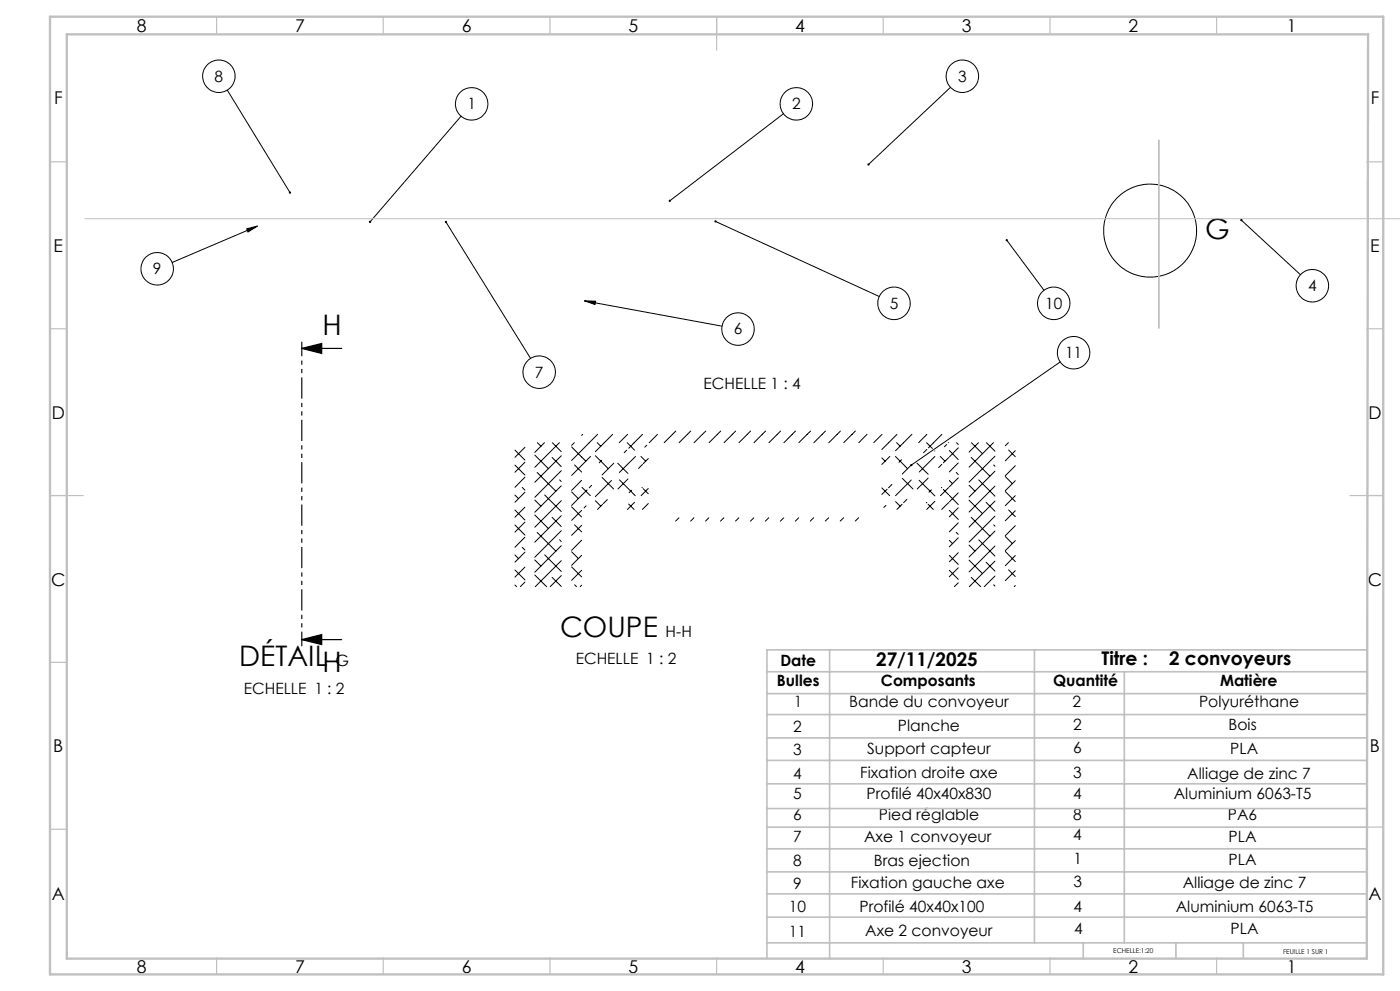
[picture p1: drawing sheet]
<svg xmlns="http://www.w3.org/2000/svg" width="420mm" height="297mm" viewBox="0 0 420 297" stroke-linecap="round" stroke-linejoin="round" font-family="sans-serif">
<g fill="none" stroke="#000" stroke-width=".3">
<path d="M68.2 27l18.8 30.7M138.3 34.8l-27.3 31.7M235.1 34.1l-34.2 26.1M285.2 26.2l-24.7 23.1M74 68.6l3.2-.8-2.8 1.7zM77.2 67.8l-25.6 10.9M133.8 66.5l25.4 40.9M214.6 66.4l49.2 22.5M302 72l11.2 15M372.4 66l17.7 16.3M175.3 90.2l3.4 .1-.2 1zM175.3 90.2l41.3 7.6"/>
<path d="M318.1 108.5l-44.7 30.9-2.7 2.7M154.5 139.4l3 3M154.5 134.9l3 3M157.5 134.1l-3 3M157.5 138.5l-3 3M160.4 136.4l4.1 4.1M161.2 132.7l1.1 1M163.3 132.7l-2.9 2.9M165.6 137.1l2.8 2.7M165.7 132.7l2.7 2.7M167.8 132.7l-7.4 7.3M168.4 136.6l-8 7.9"/>
<path d="M171.5 133.9l4.3 4.3M172.3 132.7l-.8 .8M172.4 139.3l2.1 2.2M174.8 130.2l-.3 .3M177.2 136.8l-5.7 5.7M178.6 136.6l3.9 3.9M179.2 132.7l1 1M179.3 130.2l-7.8 7.8M180.5 137.9l-.8 .8M183.8 130.2l-5.2 5.2M184.1 138.8l-3.5 3.5M185.3 138.8l3.1 3.1"/>
<path d="M188 134.9l-.7 .8M188.2 132.7l2.2 2.2M188.3 130.2l-2.5 2.5M190.6 136.8l-4.8 4.8M192.3 136.8l1.4 1.4M192.8 130.2l-4.2 4.1M192.8 139.2l-1.2 1.2M194 133.4l-.6 .6M194.5 137.4l-1.5 1.6M197.2 130.2l-2.4 2.5M202.7 129.2l-3.5 3.5M207.2 129.2l-3.5 3.5"/>
<path d="M211.7 129.2l-3.5 3.5M216.2 129.2l-3.5 3.5M220.7 129.2l-3.5 3.5M225.2 129.2l-3.5 3.5M229.7 129.2l-3.5 3.5M234.2 129.2l-3.5 3.5M238.7 129.2l-3.5 3.5M243.2 129.2l-3.6 3.5M247.6 129.2l-3.4 3.5M252.1 129.2l-3.5 3.5M256.6 129.2l-3.5 3.5M260.1 130.2l-2.5 2.5"/>
<path d="M264.5 137.2l1 1M264.6 130.2l-2.5 2.5M266.9 136.8l-2.4 2.4M268.6 136.8l3.7 3.7M269 132.7l1.1 1M269.1 130.2l-4.6 4.5M270.4 137.8l-.7 .8M273.6 130.2l-4.9 4.9M275.1 138.8l3.3 3.3M278 132.7l1.7 1.7M278.1 134.7l-1 1M278.1 130.2l-2.5 2.5"/>
<path d="M280.4 135.1l.1 .1M280.5 136.8l-4.7 4.7M282.1 136.8l1.4 1.4M282.5 139.2l-.9 1M282.6 130.2l-4.1 4M284 133.2l-.6 .7M284.6 132.6v.1M284.6 137.2l-1.6 1.5M284.8 135l2.7 2.7M286.9 132.7l.6 .5M287.5 138.7l-2.7 2.7M287.5 134.2l-2.7 2.7"/>
<path d="M291.4 137.1l5.6 5.6M291.4 132.7l3.3 3.3M293.5 132.7l-2.8 2.8M295.9 132.7l2.6 2.5M298 132.7l-7.3 7.3M298.1 139.3l.4 .4M298.5 136.7l-7.8 7.8M302.5 132.7l-.9 .9M302.6 134.9l2 2M304.6 139.6l-3 3M304.6 135.1l-3 3M154.5 157.3l3 3.1"/>
<path d="M154.5 152.9l3 3M154.5 148.4l1 1M156.7 146.1l.8 .8M157.5 143l-3 3M157.5 147.5l-3 3M157.5 152l-3 3M157.5 156.5l-3 3M160.4 149.9l1.9 1.8M160.4 154.3l4.1 4.1M161.1 159.6l5.7 5.6M161.1 141.6l5.7 5.6M163.4 148.3l5 5"/>
<path d="M165.6 155l2.8 2.8M167.9 143.8l.5 .5M168.4 145.6l-8 7.9M168.4 154.5l-8 8M168.4 159.1l-8 7.9M168.4 150.1l-8 7.9M168.4 141.1l-8 7.9M171.5 151.9l3 3M171.5 147.4l2 2M172.4 157.3l2.1 2.1M174.5 153l-3 3M174.5 157.4l-3 3"/>
<path d="M174.5 144l-3 3M174.6 146.1l2.5 2.5M175.8 151.6l-.6 .6M176.1 146.8l-4.6 4.7M177.5 145.4l-.7 .8M178.6 150.1l1.6 1.6M180.6 143.1l3.5 3.4M180.8 151.2l-1.6 1.5M182.2 149.7l-1.2 1.3M183.4 144l-4.8 4.8M185.8 143.8l4.8 4.8M188.4 143.5l-3 3"/>
<path d="M188.6 151.1l1.6 1.6M189.5 146.9l-.8 .8M190.4 150.5l-2.2 2.2M192.6 146.1l.1 .1M193 146.5l1.5 1.5M194.5 150.9l-1.8 1.8M194.5 146.4l-2.2 2.2M203.7 155.2l-1 1M208.2 155.2l-1 1M212.7 155.2l-1 1M217.2 155.2l-1.1 1M221.7 155.2l-1 1"/>
<path d="M226.1 155.2l-1 1M230.6 155.2l-1 1M235.1 155.2l-1 1M239.6 155.2l-1 1M244.1 155.2l-1 1M248.6 155.2l-1 1M253.1 155.2l-1 1M257.6 155.2l-1 1M264.5 146.2l2.4 2.4M265.8 151.5l-.7 .6M266.1 146.6l-1.6 1.6M267.6 145.2l-1 1"/>
<path d="M268.7 150.4l1.4 1.3M270.6 151.1l-1.5 1.6M270.7 143.4l3.2 3.1M272.1 149.7l-1 1M273.4 143.9l-4.7 4.7M275.7 143.9l4.8 4.7M277.9 150.6l.2 .1M278.4 143.3l-3.2 3.2M278.4 151.1l1.6 1.6M279.4 146.8l-.7 .7M280.5 150.2l-2.5 2.5M282.4 146.1l.1 .1"/>
<path d="M283 146.7l1.6 1.6M284.6 146.1l-2.4 2.5M284.6 150.6l-2.1 2.1M284.8 153l2.7 2.7M284.8 148.5l2.7 2.7M284.8 144l1 1M286.9 159.6l.6 .6M286.9 141.6l.6 .6M287.5 143.2l-2.7 2.7M287.5 147.7l-2.7 2.7M287.5 152.2l-2.7 2.7M287.5 156.7l-2.7 2.7"/>
<path d="M290.7 149.9l4 4M290.7 145.4l1.8 1.8M291.4 155l5.6 5.7M293.6 143.8l4.9 4.9M295.8 150.6l2.7 2.6M298.1 157.3l.4 .4M298.5 145.7l-7.8 7.8M298.5 159.2l-7.8 7.7M298.5 141.2l-7.8 7.8M298.5 150.2l-7.8 7.8M298.5 154.7l-7.8 7.8M301.6 147.3l3 3"/>
<path d="M301.6 142.8l2.1 2.2M302.6 152.8l2 2M304.6 153.1l-3 3M304.6 157.5l-3 3M304.6 148.6l-3 2.9M304.6 144.1l-3 3M154.5 175.3l.5 .5M154.5 170.8l3 3M154.5 166.3l1 1.1M156.7 164l.8 .8M157.5 161l-3 3M157.5 165.5l-3 3"/>
<path d="M157.5 170l-3 3M157.5 174.4l-1.4 1.4M160.4 167.8l1.9 1.8M160.4 172.3l3.6 3.5M163.4 166.3l5 5M165.6 173l2.8 2.8M167.9 161.8l.5 .5M168.4 168l-7.8 7.8M168.4 163.5l-8 8M168.4 172.5l-3.3 3.3M171.5 169.9l3 3M171.5 165.4l2 2"/>
<path d="M172.4 175.3l.6 .5M174.5 161.9l-3 3M174.5 175.4l-.4 .4M174.5 166.4l-3 3M174.5 170.9l-3 3M284.8 170.9l2.7 2.7M284.8 166.4l2.7 2.8M284.8 162l1 .9M287.5 161.2l-2.7 2.7M287.5 165.7l-2.7 2.7M287.5 170.2l-2.7 2.7M287.5 174.7l-1.2 1.1"/>
<path d="M290.7 167.9l4 4M290.7 163.4l1.8 1.8M291.4 173l2.8 2.8M293.6 161.8l4.9 4.8M295.8 168.5l2.7 2.7M298.1 175.3l.4 .3M298.5 163.7l-7.8 7.7M298.5 168.2l-7.7 7.6M298.5 172.6l-3.2 3.2M301.6 160.8l2.1 2.1M301.6 165.3l3 3M302.6 170.8l2 2"/>
<path d="M304.6 162l-3 3M304.6 166.5l-3 3M304.6 171l-3 3M304.6 175.5l-.3 .3"/>
<circle cx="65.7" cy="22.8" r="4.9"/>
<circle cx="141.5" cy="31.1" r="4.9"/>
<circle cx="238.9" cy="31.1" r="4.9"/>
<circle cx="288.7" cy="22.9" r="4.9"/>
<circle cx="345" cy="69.1" r="13.9"/>
<circle cx="47.1" cy="80.6" r="4.9"/>
<circle cx="221.4" cy="98.6" r="4.9"/>
<circle cx="268.2" cy="90.9" r="4.9"/>
<circle cx="316.1" cy="90.9" r="4.9"/>
<circle cx="393.7" cy="85.6" r="4.9"/>
<circle cx="161.7" cy="111.5" r="4.9"/>
<circle cx="322.1" cy="105.7" r="4.9"/>
</g>
<path d="M90.5 104.4l6-1.5v3zM90.5 104.4h12M90.5 191.7l6-1.5v3zM90.5 191.7h12" fill="none" stroke="#000" stroke-width=".35"/>
<path d="M90.5 102.4v91.3" fill="none" stroke="#000" stroke-width=".35" stroke-dasharray="6.3 1.3 1.3 1.3 1.3 1.3" stroke-dashoffset="2" stroke-linecap="butt"/>
<path d="M347.7 42v56.4M25.4 65.5h394.6" fill="none" stroke="#c0c0c0" stroke-width=".3"/>
<g fill="none" stroke="#c0c0c0" stroke-width=".35">
<path d="M65 5v5M115 5v5M165 5v5M215 5v10M265 5v5M315 5v5M365 5v5M15 48.5h5M410 48.5h5M15 98.5h5M410 98.5h5M15 148.5h10"/>
<path d="M405 148.5h10M15 198.5h5M15 248.5h5M415 247.9h-5M65 287v5M115 287v5M165 287v5M215 287v5M265 287v5M315 287v5M365 287v5"/>
</g>
<g fill="none" stroke="#c0c0c0" stroke-width=".5">
<path d="M248.9 194.8v92.5M310.3 194.8v87.8M410.1 194.8h-180v92.2M230.1 214.2h180M230.1 207.9h180M230.1 201.3h180M337.3 201.3v81.3M230.1 234.9h180M230.1 227.9h180M230.1 221.2h180M230.1 254.4h180M230.1 247.9h179.9"/>
<path d="M230.1 242.3h180M230 274.9h180M230.1 267.9h179.9M230.1 261.3h180M230.1 282.6h179.9M325 282.6v4.7M352.8 282.6v4.7M373 282.8v4.2"/>
</g>
<path d="M15 5h400v287h-400zM20 10.3h390.4l-.4 277h-390z" fill="none" stroke="#c0c0c0" stroke-width=".7"/>
<g fill="#000">
<path d="M273.1 139.2a.34 .34 0 0 1 .5-.1 .34 .34 0 0 1 0 .5 .34 .34 0 0 1-.5 0l.3-.2-.3 .2z"/>
<path d="M110.7 66.3l.1 .5 .2-.3-.2 .3a.35 .35 0 0 0 .5-.1 .35 .35 0 0 0-.1-.5 .35 .35 0 0 0-.5 .1zM260.3 49.1v.4l.2-.2-.2 .2a.35 .35 0 0 0 .5 0 .35 .35 0 0 0 0-.5 .35 .35 0 0 0-.5 .1zM133.5 66.3a.34 .34 0 0 0 0 .6 .34 .34 0 0 0 .6-.3 .34 .34 0 0 0-.5-.4l.2 .3zM175.3 90.2l3.4 .1-.2 1zM214.4 66.1l.2 .3-.3-.2a.35 .35 0 0 0 .5 .4 .35 .35 0 0 0 .2-.5 .35 .35 0 0 0-.6 0zM200.8 59.9l-.1 .5 .2-.2-.2 .2a.35 .35 0 0 0 .4 0 .35 .35 0 0 0 .1-.4 .35 .35 0 0 0-.4-.1zM86.8 57.5l-.1 .5h.5l-.2-.3 .2 .3v-.5zM372.2 65.7l.2 .3-.3-.2a.33 .33 0 0 0 .2 .5 .33 .33 0 0 0 .4-.4 .33 .33 0 0 0-.5-.2zM74 68.6l3.2-.8-2.8 1.7zM301.8 71.8a.35 .35 0 0 0 0 .5 .35 .35 0 0 0 .5-.2 .35 .35 0 0 0-.5-.4l.2 .3z"/>
<path d="M90.5 104.4l6-1.5v3zM90.5 191.7l6-1.5v3z"/>
</g>
<g font-size="8.5">
<text x="361.5" y="71.5">G</text>
<text x="96.8" y="100.5">H</text>
<text x="168" y="190.9">COUPE</text>
<text x="71.8" y="199.7">DÉTAILH</text>
</g>
<g font-size="5.6">
<text x="262.9" y="199.6">27/11/2025</text>
<text x="330.4" y="199.2">Titre :</text>
<text x="350.8" y="199.2">2 convoyeurs</text>
</g>
<g font-size="5.3">
<text x="41" y="9.5">8</text>
<text x="88.5" y="9.5">7</text>
<text x="138.5" y="9.5">6</text>
<text x="188.5" y="9.5">5</text>
<text x="238.5" y="9.5">4</text>
<text x="288.5" y="9.5">3</text>
<text x="338.5" y="9.5">2</text>
<text x="386" y="9.5">1</text>
<text x="16.2" y="31.3">F</text>
<text x="411.2" y="31.3">F</text>
<text x="16.1" y="75.5">E</text>
<text x="411.1" y="75.5">E</text>
<text x="15.5" y="125.5">D</text>
<text x="410.5" y="125.5">D</text>
<text x="15.4" y="175.5">C</text>
<text x="410.4" y="175.5">C</text>
<text x="16" y="225.5">B</text>
<text x="411" y="225.5">B</text>
<text x="15.5" y="269.8">A</text>
<text x="410.5" y="269.8">A</text>
<text x="41" y="291.5">8</text>
<text x="88.5" y="291.5">7</text>
<text x="138.5" y="291.5">6</text>
<text x="188.5" y="291.5">5</text>
<text x="238.5" y="291.5">4</text>
<text x="288.5" y="291.5">3</text>
<text x="338.5" y="291.5">2</text>
<text x="386" y="291.5">1</text>
</g>
<g font-size="4.7">
<text x="64.4" y="24.5">8</text>
<text x="287.4" y="24.5">3</text>
<text x="140.2" y="32.7">1</text>
<text x="237.6" y="32.7">2</text>
<text x="45.9" y="82.2">9</text>
<text x="392.4" y="87.2">4</text>
<text x="266.9" y="92.5">5</text>
<text x="313.6" y="92.5">10</text>
<text x="220.1" y="100.2">6</text>
<text x="319.5" y="107.3">11</text>
<text x="160.5" y="113.2">7</text>
<text x="211.1" y="116.7">ECHELLE 1 : 4</text>
<text x="199.7" y="190.9">H-H</text>
<text x="100.7" y="199.7">G</text>
<text x="172.7" y="199.1">ECHELLE 1 : 2</text>
<text x="234.1" y="199.6">Date</text>
<text x="73.2" y="207.9">ECHELLE 1 : 2</text>
<text x="233.1" y="205.5">Bulles</text>
<text x="264.3" y="205.5">Composants</text>
<text x="316" y="205.5">Quantité</text>
<text x="366" y="205.5">Matière</text>
<text x="238.2" y="211.9">1</text>
<text x="254.8" y="211.9">Bande du convoyeur</text>
<text x="321.7" y="211.9">2</text>
<text x="359.7" y="211.9">Polyuréthane</text>
<text x="237.9" y="219.5">2</text>
<text x="269.4" y="219.2">Planche</text>
<text x="322" y="218.8">2</text>
<text x="368.5" y="218.7">Bois</text>
<text x="237.9" y="226.3">3</text>
<text x="260.2" y="226">Support capteur</text>
<text x="322" y="225.6">6</text>
<text x="369.1" y="226">PLA</text>
<text x="237.9" y="233.5">4</text>
<text x="258.1" y="233.2">Fixation droite axe</text>
<text x="321.9" y="233.2">3</text>
<text x="356.2" y="233.6">Alliage de zinc 7</text>
<text x="237.9" y="239.4">5</text>
<text x="260" y="239.5">Profilé 40x40x830</text>
<text x="321.9" y="239.5">4</text>
<text x="352.1" y="239.5">Aluminium 6063-T5</text>
<text x="237.9" y="245.8">6</text>
<text x="263.7" y="245.9">Pied réglable</text>
<text x="321.9" y="245.9">8</text>
<text x="368.4" y="245.9">PA6</text>
<text x="321.9" y="251.8">4</text>
<text x="237.9" y="252.4">7</text>
<text x="259.2" y="252.2">Axe 1 convoyeur</text>
<text x="368.6" y="252.2">PLA</text>
<text x="237.9" y="259.6">8</text>
<text x="262.2" y="259.4">Bras ejection</text>
<text x="322.1" y="259">1</text>
<text x="368.6" y="259.2">PLA</text>
<text x="237.9" y="266.3">9</text>
<text x="255.3" y="266.2">Fixation gauche axe</text>
<text x="322.1" y="265.8">3</text>
<text x="354.8" y="266.2">Alliage de zinc 7</text>
<text x="236.6" y="273.3">10</text>
<text x="257.9" y="273.2">Profilé 40x40x100</text>
<text x="322.1" y="273.2">4</text>
<text x="352.7" y="273.2">Aluminium 6063-T5</text>
<text x="236.6" y="280.7">11</text>
<text x="259.6" y="280.4">Axe 2 convoyeur</text>
<text x="322.3" y="280">4</text>
<text x="369.2" y="280">PLA</text>
</g>
<g font-size="2">
<text x="334" y="285.6">ECHELLE:1:20</text>
<text x="384.9" y="286">FEUILLE 1 SUR 1</text>
</g>
</svg>
